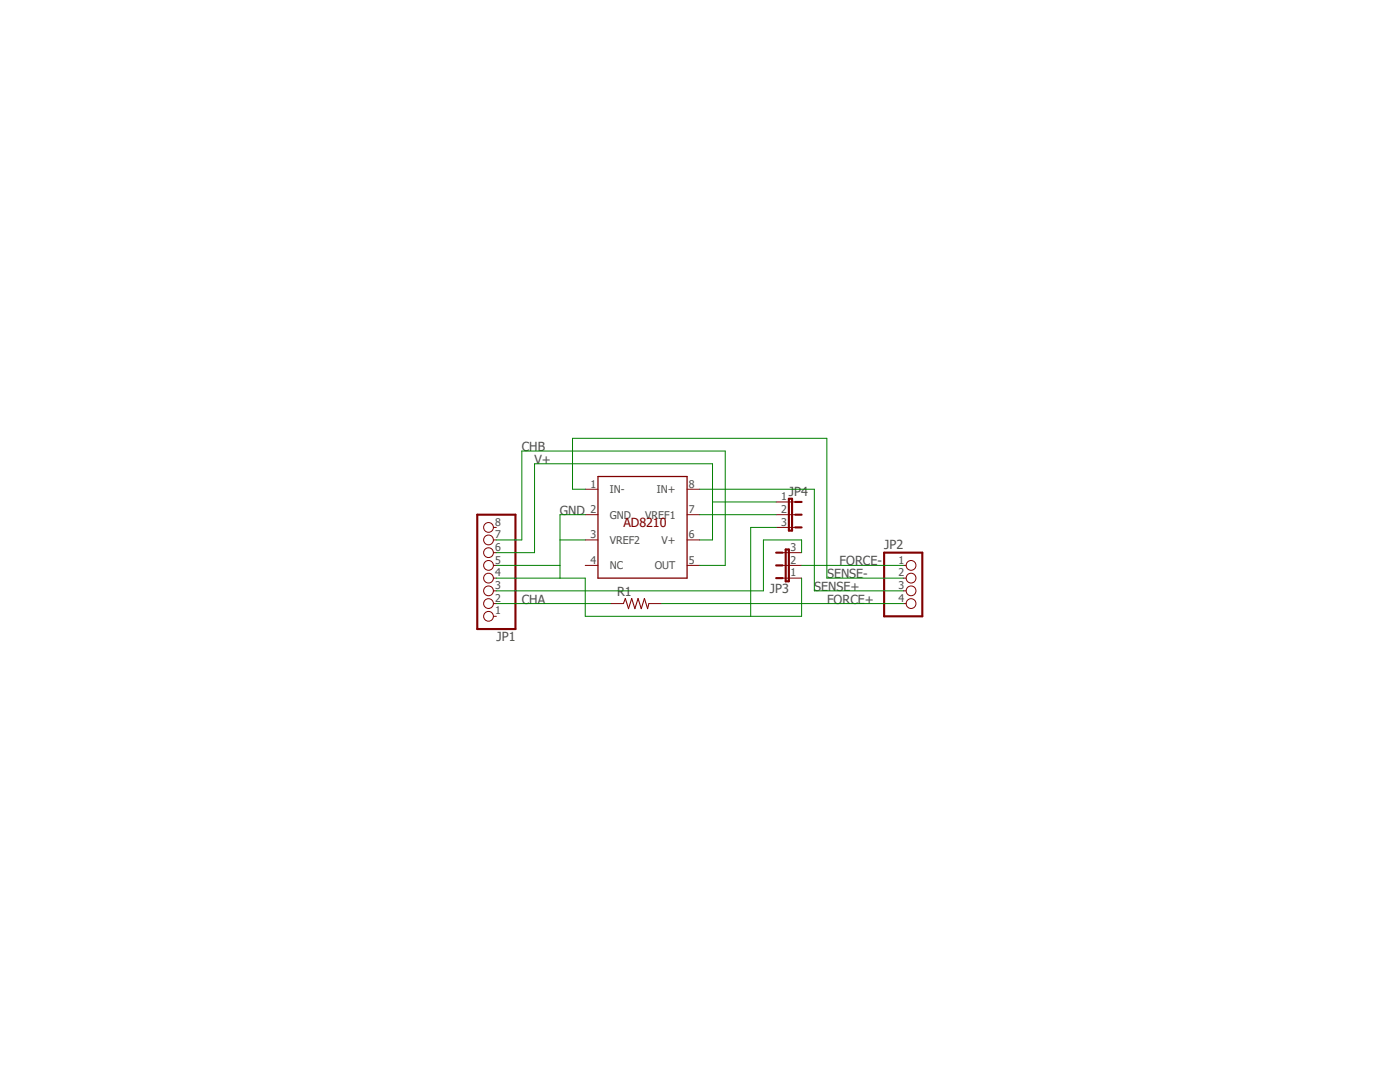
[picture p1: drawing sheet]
<?xml version="1.0" encoding="utf-8"?>
<!DOCTYPE eagle SYSTEM "eagle.dtd">
<eagle version="7.7.0">
<drawing>
<settings>
<setting alwaysvectorfont="no"/>
<setting verticaltext="up"/>
</settings>
<grid distance="0.1" unitdist="inch" unit="inch" style="lines" multiple="1" display="no" altdistance="0.01" altunitdist="inch" altunit="inch"/>
<schematic xreflabel="%F%N/%S.%C%R" xrefpart="/%S.%C%R">
<libraries>
<library name="resistor">
<symbols>
<symbol name="R-US">
<wire x1="-2.54" y1="0" x2="-2.159" y2="1.016" width="0.2032" layer="94"/>
<wire x1="-2.159" y1="1.016" x2="-1.524" y2="-1.016" width="0.2032" layer="94"/>
<wire x1="-1.524" y1="-1.016" x2="-0.889" y2="1.016" width="0.2032" layer="94"/>
<wire x1="-0.889" y1="1.016" x2="-0.254" y2="-1.016" width="0.2032" layer="94"/>
<wire x1="-0.254" y1="-1.016" x2="0.381" y2="1.016" width="0.2032" layer="94"/>
<wire x1="0.381" y1="1.016" x2="1.016" y2="-1.016" width="0.2032" layer="94"/>
<wire x1="1.016" y1="-1.016" x2="1.651" y2="1.016" width="0.2032" layer="94"/>
<wire x1="1.651" y1="1.016" x2="2.286" y2="-1.016" width="0.2032" layer="94"/>
<wire x1="2.286" y1="-1.016" x2="2.54" y2="0" width="0.2032" layer="94"/>
<text x="-3.81" y="1.4986" size="1.778" layer="95">&gt;NAME</text>
<text x="-3.81" y="-3.302" size="1.778" layer="96">&gt;VALUE</text>
<pin name="2" x="5.08" y="0" visible="off" length="short" direction="pas" swaplevel="1" rot="R180"/>
<pin name="1" x="-5.08" y="0" visible="off" length="short" direction="pas" swaplevel="1"/>
</symbol>
</symbols>
<devicesets>
<deviceset name="R-US_" prefix="R" uservalue="yes">
<gates>
<gate name="G$1" symbol="R-US" x="0" y="0"/>
</gates>
<devices>
<device name="R0402" package="R0402">
<connects>
<connect gate="G$1" pin="1" pad="1"/>
<connect gate="G$1" pin="2" pad="2"/>
</connects>
<technologies>
<technology name=""/>
</technologies>
</device>
<device name="R0603" package="R0603">
<connects>
<connect gate="G$1" pin="1" pad="1"/>
<connect gate="G$1" pin="2" pad="2"/>
</connects>
<technologies>
<technology name=""/>
</technologies>
</device>
<device name="R0805" package="R0805">
<connects>
<connect gate="G$1" pin="1" pad="1"/>
<connect gate="G$1" pin="2" pad="2"/>
</connects>
<technologies>
<technology name=""/>
</technologies>
</device>
<device name="R0805W" package="R0805W">
<connects>
<connect gate="G$1" pin="1" pad="1"/>
<connect gate="G$1" pin="2" pad="2"/>
</connects>
<technologies>
<technology name=""/>
</technologies>
</device>
<device name="R1206" package="R1206">
<connects>
<connect gate="G$1" pin="1" pad="1"/>
<connect gate="G$1" pin="2" pad="2"/>
</connects>
<technologies>
<technology name=""/>
</technologies>
</device>
<device name="R1206W" package="R1206W">
<connects>
<connect gate="G$1" pin="1" pad="1"/>
<connect gate="G$1" pin="2" pad="2"/>
</connects>
<technologies>
<technology name=""/>
</technologies>
</device>
<device name="R1210" package="R1210">
<connects>
<connect gate="G$1" pin="1" pad="1"/>
<connect gate="G$1" pin="2" pad="2"/>
</connects>
<technologies>
<technology name=""/>
</technologies>
</device>
<device name="R1210W" package="R1210W">
<connects>
<connect gate="G$1" pin="1" pad="1"/>
<connect gate="G$1" pin="2" pad="2"/>
</connects>
<technologies>
<technology name=""/>
</technologies>
</device>
<device name="R2010" package="R2010">
<connects>
<connect gate="G$1" pin="1" pad="1"/>
<connect gate="G$1" pin="2" pad="2"/>
</connects>
<technologies>
<technology name=""/>
</technologies>
</device>
<device name="R2010W" package="R2010W">
<connects>
<connect gate="G$1" pin="1" pad="1"/>
<connect gate="G$1" pin="2" pad="2"/>
</connects>
<technologies>
<technology name=""/>
</technologies>
</device>
<device name="R2012" package="R2012">
<connects>
<connect gate="G$1" pin="1" pad="1"/>
<connect gate="G$1" pin="2" pad="2"/>
</connects>
<technologies>
<technology name=""/>
</technologies>
</device>
<device name="R2012W" package="R2012W">
<connects>
<connect gate="G$1" pin="1" pad="1"/>
<connect gate="G$1" pin="2" pad="2"/>
</connects>
<technologies>
<technology name=""/>
</technologies>
</device>
<device name="R2512" package="R2512">
<connects>
<connect gate="G$1" pin="1" pad="1"/>
<connect gate="G$1" pin="2" pad="2"/>
</connects>
<technologies>
<technology name=""/>
</technologies>
</device>
<device name="R2512W" package="R2512W">
<connects>
<connect gate="G$1" pin="1" pad="1"/>
<connect gate="G$1" pin="2" pad="2"/>
</connects>
<technologies>
<technology name=""/>
</technologies>
</device>
<device name="R3216" package="R3216">
<connects>
<connect gate="G$1" pin="1" pad="1"/>
<connect gate="G$1" pin="2" pad="2"/>
</connects>
<technologies>
<technology name=""/>
</technologies>
</device>
<device name="R3216W" package="R3216W">
<connects>
<connect gate="G$1" pin="1" pad="1"/>
<connect gate="G$1" pin="2" pad="2"/>
</connects>
<technologies>
<technology name=""/>
</technologies>
</device>
<device name="R3225" package="R3225">
<connects>
<connect gate="G$1" pin="1" pad="1"/>
<connect gate="G$1" pin="2" pad="2"/>
</connects>
<technologies>
<technology name=""/>
</technologies>
</device>
<device name="R3225W" package="R3225W">
<connects>
<connect gate="G$1" pin="1" pad="1"/>
<connect gate="G$1" pin="2" pad="2"/>
</connects>
<technologies>
<technology name=""/>
</technologies>
</device>
<device name="R5025" package="R5025">
<connects>
<connect gate="G$1" pin="1" pad="1"/>
<connect gate="G$1" pin="2" pad="2"/>
</connects>
<technologies>
<technology name=""/>
</technologies>
</device>
<device name="R5025W" package="R5025W">
<connects>
<connect gate="G$1" pin="1" pad="1"/>
<connect gate="G$1" pin="2" pad="2"/>
</connects>
<technologies>
<technology name=""/>
</technologies>
</device>
<device name="R6332" package="R6332">
<connects>
<connect gate="G$1" pin="1" pad="1"/>
<connect gate="G$1" pin="2" pad="2"/>
</connects>
<technologies>
<technology name=""/>
</technologies>
</device>
<device name="R6332W" package="R6332W">
<connects>
<connect gate="G$1" pin="1" pad="1"/>
<connect gate="G$1" pin="2" pad="2"/>
</connects>
<technologies>
<technology name=""/>
</technologies>
</device>
<device name="M0805" package="M0805">
<connects>
<connect gate="G$1" pin="1" pad="1"/>
<connect gate="G$1" pin="2" pad="2"/>
</connects>
<technologies>
<technology name=""/>
</technologies>
</device>
<device name="M1206" package="M1206">
<connects>
<connect gate="G$1" pin="1" pad="1"/>
<connect gate="G$1" pin="2" pad="2"/>
</connects>
<technologies>
<technology name=""/>
</technologies>
</device>
<device name="M1406" package="M1406">
<connects>
<connect gate="G$1" pin="1" pad="1"/>
<connect gate="G$1" pin="2" pad="2"/>
</connects>
<technologies>
<technology name=""/>
</technologies>
</device>
<device name="M2012" package="M2012">
<connects>
<connect gate="G$1" pin="1" pad="1"/>
<connect gate="G$1" pin="2" pad="2"/>
</connects>
<technologies>
<technology name=""/>
</technologies>
</device>
<device name="M2309" package="M2309">
<connects>
<connect gate="G$1" pin="1" pad="1"/>
<connect gate="G$1" pin="2" pad="2"/>
</connects>
<technologies>
<technology name=""/>
</technologies>
</device>
<device name="M3216" package="M3216">
<connects>
<connect gate="G$1" pin="1" pad="1"/>
<connect gate="G$1" pin="2" pad="2"/>
</connects>
<technologies>
<technology name=""/>
</technologies>
</device>
<device name="M3516" package="M3516">
<connects>
<connect gate="G$1" pin="1" pad="1"/>
<connect gate="G$1" pin="2" pad="2"/>
</connects>
<technologies>
<technology name=""/>
</technologies>
</device>
<device name="M5923" package="M5923">
<connects>
<connect gate="G$1" pin="1" pad="1"/>
<connect gate="G$1" pin="2" pad="2"/>
</connects>
<technologies>
<technology name=""/>
</technologies>
</device>
<device name="0204/5" package="0204/5">
<connects>
<connect gate="G$1" pin="1" pad="1"/>
<connect gate="G$1" pin="2" pad="2"/>
</connects>
<technologies>
<technology name=""/>
</technologies>
</device>
<device name="0204/7" package="0204/7">
<connects>
<connect gate="G$1" pin="1" pad="1"/>
<connect gate="G$1" pin="2" pad="2"/>
</connects>
<technologies>
<technology name=""/>
</technologies>
</device>
<device name="0207/10" package="0207/10">
<connects>
<connect gate="G$1" pin="1" pad="1"/>
<connect gate="G$1" pin="2" pad="2"/>
</connects>
<technologies>
<technology name=""/>
</technologies>
</device>
<device name="0207/12" package="0207/12">
<connects>
<connect gate="G$1" pin="1" pad="1"/>
<connect gate="G$1" pin="2" pad="2"/>
</connects>
<technologies>
<technology name=""/>
</technologies>
</device>
<device name="0207/15" package="0207/15">
<connects>
<connect gate="G$1" pin="1" pad="1"/>
<connect gate="G$1" pin="2" pad="2"/>
</connects>
<technologies>
<technology name=""/>
</technologies>
</device>
<device name="0207/2V" package="0207/2V">
<connects>
<connect gate="G$1" pin="1" pad="1"/>
<connect gate="G$1" pin="2" pad="2"/>
</connects>
<technologies>
<technology name=""/>
</technologies>
</device>
<device name="0207/5V" package="0207/5V">
<connects>
<connect gate="G$1" pin="1" pad="1"/>
<connect gate="G$1" pin="2" pad="2"/>
</connects>
<technologies>
<technology name=""/>
</technologies>
</device>
<device name="0207/7" package="0207/7">
<connects>
<connect gate="G$1" pin="1" pad="1"/>
<connect gate="G$1" pin="2" pad="2"/>
</connects>
<technologies>
<technology name=""/>
</technologies>
</device>
<device name="0309/10" package="0309/10">
<connects>
<connect gate="G$1" pin="1" pad="1"/>
<connect gate="G$1" pin="2" pad="2"/>
</connects>
<technologies>
<technology name=""/>
</technologies>
</device>
<device name="0309/12" package="0309/12">
<connects>
<connect gate="G$1" pin="1" pad="1"/>
<connect gate="G$1" pin="2" pad="2"/>
</connects>
<technologies>
<technology name=""/>
</technologies>
</device>
<device name="0411/12" package="0411/12">
<connects>
<connect gate="G$1" pin="1" pad="1"/>
<connect gate="G$1" pin="2" pad="2"/>
</connects>
<technologies>
<technology name=""/>
</technologies>
</device>
<device name="0411/15" package="0411/15">
<connects>
<connect gate="G$1" pin="1" pad="1"/>
<connect gate="G$1" pin="2" pad="2"/>
</connects>
<technologies>
<technology name=""/>
</technologies>
</device>
<device name="0411/3V" package="0411V">
<connects>
<connect gate="G$1" pin="1" pad="1"/>
<connect gate="G$1" pin="2" pad="2"/>
</connects>
<technologies>
<technology name=""/>
</technologies>
</device>
<device name="0414/15" package="0414/15">
<connects>
<connect gate="G$1" pin="1" pad="1"/>
<connect gate="G$1" pin="2" pad="2"/>
</connects>
<technologies>
<technology name=""/>
</technologies>
</device>
<device name="0414/5V" package="0414V">
<connects>
<connect gate="G$1" pin="1" pad="1"/>
<connect gate="G$1" pin="2" pad="2"/>
</connects>
<technologies>
<technology name=""/>
</technologies>
</device>
<device name="0617/17" package="0617/17">
<connects>
<connect gate="G$1" pin="1" pad="1"/>
<connect gate="G$1" pin="2" pad="2"/>
</connects>
<technologies>
<technology name=""/>
</technologies>
</device>
<device name="0617/22" package="0617/22">
<connects>
<connect gate="G$1" pin="1" pad="1"/>
<connect gate="G$1" pin="2" pad="2"/>
</connects>
<technologies>
<technology name=""/>
</technologies>
</device>
<device name="0617/5V" package="0617V">
<connects>
<connect gate="G$1" pin="1" pad="1"/>
<connect gate="G$1" pin="2" pad="2"/>
</connects>
<technologies>
<technology name=""/>
</technologies>
</device>
<device name="0922/22" package="0922/22">
<connects>
<connect gate="G$1" pin="1" pad="1"/>
<connect gate="G$1" pin="2" pad="2"/>
</connects>
<technologies>
<technology name=""/>
</technologies>
</device>
<device name="0613/5V" package="P0613V">
<connects>
<connect gate="G$1" pin="1" pad="1"/>
<connect gate="G$1" pin="2" pad="2"/>
</connects>
<technologies>
<technology name=""/>
</technologies>
</device>
<device name="0613/15" package="P0613/15">
<connects>
<connect gate="G$1" pin="1" pad="1"/>
<connect gate="G$1" pin="2" pad="2"/>
</connects>
<technologies>
<technology name=""/>
</technologies>
</device>
<device name="0817/22" package="P0817/22">
<connects>
<connect gate="G$1" pin="1" pad="1"/>
<connect gate="G$1" pin="2" pad="2"/>
</connects>
<technologies>
<technology name=""/>
</technologies>
</device>
<device name="0817/7V" package="P0817V">
<connects>
<connect gate="G$1" pin="1" pad="1"/>
<connect gate="G$1" pin="2" pad="2"/>
</connects>
<technologies>
<technology name=""/>
</technologies>
</device>
<device name="V234/12" package="V234/12">
<connects>
<connect gate="G$1" pin="1" pad="1"/>
<connect gate="G$1" pin="2" pad="2"/>
</connects>
<technologies>
<technology name=""/>
</technologies>
</device>
<device name="V235/17" package="V235/17">
<connects>
<connect gate="G$1" pin="1" pad="1"/>
<connect gate="G$1" pin="2" pad="2"/>
</connects>
<technologies>
<technology name=""/>
</technologies>
</device>
<device name="V526-0" package="V526-0">
<connects>
<connect gate="G$1" pin="1" pad="1"/>
<connect gate="G$1" pin="2" pad="2"/>
</connects>
<technologies>
<technology name=""/>
</technologies>
</device>
<device name="MELF0102AX" package="MINI_MELF-0102AX">
<connects>
<connect gate="G$1" pin="1" pad="1"/>
<connect gate="G$1" pin="2" pad="2"/>
</connects>
<technologies>
<technology name=""/>
</technologies>
</device>
<device name="0922V" package="0922V">
<connects>
<connect gate="G$1" pin="1" pad="1"/>
<connect gate="G$1" pin="2" pad="2"/>
</connects>
<technologies>
<technology name=""/>
</technologies>
</device>
<device name="MELF0102R" package="MINI_MELF-0102R">
<connects>
<connect gate="G$1" pin="1" pad="1"/>
<connect gate="G$1" pin="2" pad="2"/>
</connects>
<technologies>
<technology name=""/>
</technologies>
</device>
<device name="MELF0102W" package="MINI_MELF-0102W">
<connects>
<connect gate="G$1" pin="1" pad="1"/>
<connect gate="G$1" pin="2" pad="2"/>
</connects>
<technologies>
<technology name=""/>
</technologies>
</device>
<device name="MELF0204R" package="MINI_MELF-0204R">
<connects>
<connect gate="G$1" pin="1" pad="1"/>
<connect gate="G$1" pin="2" pad="2"/>
</connects>
<technologies>
<technology name=""/>
</technologies>
</device>
<device name="MELF0204W" package="MINI_MELF-0204W">
<connects>
<connect gate="G$1" pin="1" pad="1"/>
<connect gate="G$1" pin="2" pad="2"/>
</connects>
<technologies>
<technology name=""/>
</technologies>
</device>
<device name="MELF0207R" package="MINI_MELF-0207R">
<connects>
<connect gate="G$1" pin="1" pad="1"/>
<connect gate="G$1" pin="2" pad="2"/>
</connects>
<technologies>
<technology name=""/>
</technologies>
</device>
<device name="MELF0207W" package="MINI_MELF-0207W">
<connects>
<connect gate="G$1" pin="1" pad="1"/>
<connect gate="G$1" pin="2" pad="2"/>
</connects>
<technologies>
<technology name=""/>
</technologies>
</device>
<device name="RDH/15" package="RDH/15">
<connects>
<connect gate="G$1" pin="1" pad="1"/>
<connect gate="G$1" pin="2" pad="2"/>
</connects>
<technologies>
<technology name=""/>
</technologies>
</device>
<device name="0204/2V" package="0204V">
<connects>
<connect gate="G$1" pin="1" pad="1"/>
<connect gate="G$1" pin="2" pad="2"/>
</connects>
<technologies>
<technology name=""/>
</technologies>
</device>
<device name="0309/V" package="0309V">
<connects>
<connect gate="G$1" pin="1" pad="1"/>
<connect gate="G$1" pin="2" pad="2"/>
</connects>
<technologies>
<technology name=""/>
</technologies>
</device>
<device name="R0201" package="R0201">
<connects>
<connect gate="G$1" pin="1" pad="1"/>
<connect gate="G$1" pin="2" pad="2"/>
</connects>
<technologies>
<technology name=""/>
</technologies>
</device>
<device name="VMTA55" package="VMTA55">
<connects>
<connect gate="G$1" pin="1" pad="1"/>
<connect gate="G$1" pin="2" pad="2"/>
</connects>
<technologies>
<technology name=""/>
</technologies>
</device>
<device name="VMTB60" package="VMTB60">
<connects>
<connect gate="G$1" pin="1" pad="1"/>
<connect gate="G$1" pin="2" pad="2"/>
</connects>
<technologies>
<technology name=""/>
</technologies>
</device>
<device name="VTA52" package="VTA52">
<connects>
<connect gate="G$1" pin="1" pad="1"/>
<connect gate="G$1" pin="2" pad="2"/>
</connects>
<technologies>
<technology name=""/>
</technologies>
</device>
<device name="VTA53" package="VTA53">
<connects>
<connect gate="G$1" pin="1" pad="1"/>
<connect gate="G$1" pin="2" pad="2"/>
</connects>
<technologies>
<technology name=""/>
</technologies>
</device>
<device name="VTA54" package="VTA54">
<connects>
<connect gate="G$1" pin="1" pad="1"/>
<connect gate="G$1" pin="2" pad="2"/>
</connects>
<technologies>
<technology name=""/>
</technologies>
</device>
<device name="VTA55" package="VTA55">
<connects>
<connect gate="G$1" pin="1" pad="1"/>
<connect gate="G$1" pin="2" pad="2"/>
</connects>
<technologies>
<technology name=""/>
</technologies>
</device>
<device name="VTA56" package="VTA56">
<connects>
<connect gate="G$1" pin="1" pad="1"/>
<connect gate="G$1" pin="2" pad="2"/>
</connects>
<technologies>
<technology name=""/>
</technologies>
</device>
<device name="R4527" package="R4527">
<connects>
<connect gate="G$1" pin="1" pad="1"/>
<connect gate="G$1" pin="2" pad="2"/>
</connects>
<technologies>
<technology name=""/>
</technologies>
</device>
<device name="WSC0001" package="WSC0001">
<connects>
<connect gate="G$1" pin="1" pad="1"/>
<connect gate="G$1" pin="2" pad="2"/>
</connects>
<technologies>
<technology name=""/>
</technologies>
</device>
<device name="WSC0002" package="WSC0002">
<connects>
<connect gate="G$1" pin="1" pad="1"/>
<connect gate="G$1" pin="2" pad="2"/>
</connects>
<technologies>
<technology name=""/>
</technologies>
</device>
<device name="WSC01/2" package="WSC01/2">
<connects>
<connect gate="G$1" pin="1" pad="1"/>
<connect gate="G$1" pin="2" pad="2"/>
</connects>
<technologies>
<technology name=""/>
</technologies>
</device>
<device name="WSC2515" package="WSC2515">
<connects>
<connect gate="G$1" pin="1" pad="1"/>
<connect gate="G$1" pin="2" pad="2"/>
</connects>
<technologies>
<technology name=""/>
</technologies>
</device>
<device name="WSC4527" package="WSC4527">
<connects>
<connect gate="G$1" pin="1" pad="1"/>
<connect gate="G$1" pin="2" pad="2"/>
</connects>
<technologies>
<technology name=""/>
</technologies>
</device>
<device name="WSC6927" package="WSC6927">
<connects>
<connect gate="G$1" pin="1" pad="1"/>
<connect gate="G$1" pin="2" pad="2"/>
</connects>
<technologies>
<technology name=""/>
</technologies>
</device>
<device name="R1218" package="R1218">
<connects>
<connect gate="G$1" pin="1" pad="1"/>
<connect gate="G$1" pin="2" pad="2"/>
</connects>
<technologies>
<technology name=""/>
</technologies>
</device>
<device name="1812X7R" package="1812X7R">
<connects>
<connect gate="G$1" pin="1" pad="1"/>
<connect gate="G$1" pin="2" pad="2"/>
</connects>
<technologies>
<technology name=""/>
</technologies>
</device>
<device name="01005" package="R01005">
<connects>
<connect gate="G$1" pin="1" pad="1"/>
<connect gate="G$1" pin="2" pad="2"/>
</connects>
<technologies>
<technology name=""/>
</technologies>
</device>
</devices>
</deviceset>
</devicesets>
</library>
<library name="pinhead">
<symbols>
<symbol name="PINHD8">
<wire x1="-6.35" y1="-10.16" x2="1.27" y2="-10.16" width="0.4064" layer="94"/>
<wire x1="1.27" y1="-10.16" x2="1.27" y2="12.7" width="0.4064" layer="94"/>
<wire x1="1.27" y1="12.7" x2="-6.35" y2="12.7" width="0.4064" layer="94"/>
<wire x1="-6.35" y1="12.7" x2="-6.35" y2="-10.16" width="0.4064" layer="94"/>
<text x="-6.35" y="13.335" size="1.778" layer="95">&gt;NAME</text>
<text x="-6.35" y="-12.7" size="1.778" layer="96">&gt;VALUE</text>
<pin name="1" x="-2.54" y="10.16" visible="pad" length="short" direction="pas" function="dot"/>
<pin name="2" x="-2.54" y="7.62" visible="pad" length="short" direction="pas" function="dot"/>
<pin name="3" x="-2.54" y="5.08" visible="pad" length="short" direction="pas" function="dot"/>
<pin name="4" x="-2.54" y="2.54" visible="pad" length="short" direction="pas" function="dot"/>
<pin name="5" x="-2.54" y="0" visible="pad" length="short" direction="pas" function="dot"/>
<pin name="6" x="-2.54" y="-2.54" visible="pad" length="short" direction="pas" function="dot"/>
<pin name="7" x="-2.54" y="-5.08" visible="pad" length="short" direction="pas" function="dot"/>
<pin name="8" x="-2.54" y="-7.62" visible="pad" length="short" direction="pas" function="dot"/>
</symbol>
<symbol name="PINHD4">
<wire x1="-6.35" y1="-5.08" x2="1.27" y2="-5.08" width="0.4064" layer="94"/>
<wire x1="1.27" y1="-5.08" x2="1.27" y2="7.62" width="0.4064" layer="94"/>
<wire x1="1.27" y1="7.62" x2="-6.35" y2="7.62" width="0.4064" layer="94"/>
<wire x1="-6.35" y1="7.62" x2="-6.35" y2="-5.08" width="0.4064" layer="94"/>
<text x="-6.35" y="8.255" size="1.778" layer="95">&gt;NAME</text>
<text x="-6.35" y="-7.62" size="1.778" layer="96">&gt;VALUE</text>
<pin name="1" x="-2.54" y="5.08" visible="pad" length="short" direction="pas" function="dot"/>
<pin name="2" x="-2.54" y="2.54" visible="pad" length="short" direction="pas" function="dot"/>
<pin name="3" x="-2.54" y="0" visible="pad" length="short" direction="pas" function="dot"/>
<pin name="4" x="-2.54" y="-2.54" visible="pad" length="short" direction="pas" function="dot"/>
</symbol>
</symbols>
<devicesets>
<deviceset name="PINHD-1X8" prefix="JP" uservalue="yes">
<gates>
<gate name="A" symbol="PINHD8" x="0" y="0"/>
</gates>
<devices>
<device name="" package="1X08">
<connects>
<connect gate="A" pin="1" pad="1"/>
<connect gate="A" pin="2" pad="2"/>
<connect gate="A" pin="3" pad="3"/>
<connect gate="A" pin="4" pad="4"/>
<connect gate="A" pin="5" pad="5"/>
<connect gate="A" pin="6" pad="6"/>
<connect gate="A" pin="7" pad="7"/>
<connect gate="A" pin="8" pad="8"/>
</connects>
<technologies>
<technology name=""/>
</technologies>
</device>
<device name="/90" package="1X08/90">
<connects>
<connect gate="A" pin="1" pad="1"/>
<connect gate="A" pin="2" pad="2"/>
<connect gate="A" pin="3" pad="3"/>
<connect gate="A" pin="4" pad="4"/>
<connect gate="A" pin="5" pad="5"/>
<connect gate="A" pin="6" pad="6"/>
<connect gate="A" pin="7" pad="7"/>
<connect gate="A" pin="8" pad="8"/>
</connects>
<technologies>
<technology name=""/>
</technologies>
</device>
</devices>
</deviceset>
<deviceset name="PINHD-1X4" prefix="JP" uservalue="yes">
<gates>
<gate name="A" symbol="PINHD4" x="0" y="0"/>
</gates>
<devices>
<device name="" package="1X04">
<connects>
<connect gate="A" pin="1" pad="1"/>
<connect gate="A" pin="2" pad="2"/>
<connect gate="A" pin="3" pad="3"/>
<connect gate="A" pin="4" pad="4"/>
</connects>
<technologies>
<technology name=""/>
</technologies>
</device>
<device name="/90" package="1X04/90">
<connects>
<connect gate="A" pin="1" pad="1"/>
<connect gate="A" pin="2" pad="2"/>
<connect gate="A" pin="3" pad="3"/>
<connect gate="A" pin="4" pad="4"/>
</connects>
<technologies>
<technology name=""/>
</technologies>
</device>
</devices>
</deviceset>
</devicesets>
</library>
<library name="analog-devices">
<symbols>
<symbol name="AD8210">
<wire x1="0" y1="0" x2="0" y2="20.32" width="0.254" layer="94"/>
<wire x1="0" y1="20.32" x2="17.78" y2="20.32" width="0.254" layer="94"/>
<wire x1="17.78" y1="20.32" x2="17.78" y2="0" width="0.254" layer="94"/>
<wire x1="17.78" y1="0" x2="0" y2="0" width="0.254" layer="94"/>
<pin name="IN-" x="-2.54" y="17.78" length="short"/>
<pin name="GND" x="-2.54" y="12.7" length="short"/>
<pin name="VREF2" x="-2.54" y="7.62" length="short"/>
<pin name="NC" x="-2.54" y="2.54" length="short"/>
<pin name="OUT" x="20.32" y="2.54" length="short" rot="R180"/>
<pin name="V+" x="20.32" y="7.62" length="short" rot="R180"/>
<pin name="VREF1" x="20.32" y="12.7" length="short" rot="R180"/>
<pin name="IN+" x="20.32" y="17.78" length="short" rot="R180"/>
<text x="5.08" y="10.16" size="1.778" layer="94">AD8210</text>
</symbol>
</symbols>
<devicesets>
<deviceset name="AD8210" uservalue="yes">
<gates>
<gate name="G$1" symbol="AD8210" x="0" y="0"/>
</gates>
<devices>
<device name="" package="SO8">
<connects>
<connect gate="G$1" pin="GND" pad="2"/>
<connect gate="G$1" pin="IN+" pad="8"/>
<connect gate="G$1" pin="IN-" pad="1"/>
<connect gate="G$1" pin="NC" pad="4"/>
<connect gate="G$1" pin="OUT" pad="5"/>
<connect gate="G$1" pin="V+" pad="6"/>
<connect gate="G$1" pin="VREF1" pad="7"/>
<connect gate="G$1" pin="VREF2" pad="3"/>
</connects>
<technologies>
<technology name=""/>
</technologies>
</device>
</devices>
</deviceset>
</devicesets>
</library>
<library name="jumper">
<symbols>
<symbol name="JP3E">
<wire x1="2.54" y1="0" x2="2.54" y2="1.27" width="0.1524" layer="94"/>
<wire x1="0" y1="0" x2="0" y2="1.27" width="0.1524" layer="94"/>
<wire x1="-2.54" y1="0" x2="-2.54" y2="1.27" width="0.1524" layer="94"/>
<wire x1="2.54" y1="2.54" x2="2.54" y2="1.27" width="0.4064" layer="94"/>
<wire x1="0" y1="2.54" x2="0" y2="1.27" width="0.4064" layer="94"/>
<wire x1="-2.54" y1="2.54" x2="-2.54" y2="1.27" width="0.4064" layer="94"/>
<wire x1="-3.175" y1="0" x2="3.175" y2="0" width="0.4064" layer="94"/>
<wire x1="3.175" y1="0" x2="3.175" y2="0.635" width="0.4064" layer="94"/>
<wire x1="3.175" y1="0.635" x2="-3.175" y2="0.635" width="0.4064" layer="94"/>
<wire x1="-3.175" y1="0.635" x2="-3.175" y2="0" width="0.4064" layer="94"/>
<text x="-3.81" y="0" size="1.778" layer="95" rot="R90">&gt;NAME</text>
<text x="5.715" y="0" size="1.778" layer="96" rot="R90">&gt;VALUE</text>
<pin name="1" x="-2.54" y="-2.54" visible="pad" length="short" direction="pas" rot="R90"/>
<pin name="2" x="0" y="-2.54" visible="pad" length="short" direction="pas" rot="R90"/>
<pin name="3" x="2.54" y="-2.54" visible="pad" length="short" direction="pas" rot="R90"/>
</symbol>
</symbols>
<devicesets>
<deviceset name="JP2E" prefix="JP" uservalue="yes">
<gates>
<gate name="1" symbol="JP3E" x="0" y="0"/>
</gates>
<devices>
<device name="" package="JP2">
<connects>
<connect gate="1" pin="1" pad="1"/>
<connect gate="1" pin="2" pad="2"/>
<connect gate="1" pin="3" pad="3"/>
</connects>
<technologies>
<technology name=""/>
</technologies>
</device>
</devices>
</deviceset>
</devicesets>
</library>
</libraries>
<attributes>
</attributes>
<variantdefs>
</variantdefs>
<classes>
<class number="0" name="default" width="0" drill="0">
</class>
</classes>
<parts>
<part name="R1" library="resistor" deviceset="R-US_" device="0207/10"/>
<part name="JP1" library="pinhead" deviceset="PINHD-1X8" device=""/>
<part name="JP2" library="pinhead" deviceset="PINHD-1X4" device=""/>
<part name="U1" library="analog-devices" deviceset="AD8210" device=""/>
<part name="JP3" library="jumper" deviceset="JP2E" device=""/>
<part name="JP4" library="jumper" deviceset="JP2E" device=""/>
</parts>
<sheets>
<sheet>
<plain>
</plain>
<instances>
<instance part="R1" gate="G$1" x="40.64" y="17.78"/>
<instance part="JP1" gate="A" x="10.16" y="25.4" rot="R180"/>
<instance part="JP2" gate="A" x="96.52" y="20.32"/>
<instance part="U1" gate="G$1" x="33.02" y="22.86"/>
<instance part="JP3" gate="1" x="71.12" y="25.4" rot="R90"/>
<instance part="JP4" gate="1" x="71.12" y="35.56" rot="R270"/>
</instances>
<busses>
</busses>
<nets>
<net name="CHA" class="0">
<segment>
<pinref part="JP1" gate="A" pin="2"/>
<pinref part="R1" gate="G$1" pin="1"/>
<wire x1="12.7" y1="17.78" x2="35.56" y2="17.78" width="0.1524" layer="91"/>
<label x="17.78" y="17.78" size="1.778" layer="95"/>
</segment>
</net>
<net name="FORCE+" class="0">
<segment>
<pinref part="R1" gate="G$1" pin="2"/>
<pinref part="JP2" gate="A" pin="4"/>
<wire x1="45.72" y1="17.78" x2="93.98" y2="17.78" width="0.1524" layer="91"/>
<label x="78.74" y="17.78" size="1.778" layer="95"/>
</segment>
</net>
<net name="GND" class="0">
<segment>
<pinref part="JP1" gate="A" pin="4"/>
<wire x1="12.7" y1="22.86" x2="25.4" y2="22.86" width="0.1524" layer="91"/>
<wire x1="25.4" y1="22.86" x2="25.4" y2="25.4" width="0.1524" layer="91"/>
<pinref part="U1" gate="G$1" pin="GND"/>
<wire x1="25.4" y1="25.4" x2="25.4" y2="30.48" width="0.1524" layer="91"/>
<wire x1="25.4" y1="30.48" x2="25.4" y2="35.56" width="0.1524" layer="91"/>
<wire x1="25.4" y1="35.56" x2="30.48" y2="35.56" width="0.1524" layer="91"/>
<pinref part="JP1" gate="A" pin="5"/>
<wire x1="12.7" y1="25.4" x2="25.4" y2="25.4" width="0.1524" layer="91"/>
<pinref part="U1" gate="G$1" pin="VREF2"/>
<wire x1="30.48" y1="30.48" x2="25.4" y2="30.48" width="0.1524" layer="91"/>
<wire x1="25.4" y1="22.86" x2="30.48" y2="22.86" width="0.1524" layer="91"/>
<wire x1="30.48" y1="22.86" x2="30.48" y2="15.24" width="0.1524" layer="91"/>
<wire x1="30.48" y1="15.24" x2="63.5" y2="15.24" width="0.1524" layer="91"/>
<pinref part="JP3" gate="1" pin="1"/>
<wire x1="63.5" y1="15.24" x2="73.66" y2="15.24" width="0.1524" layer="91"/>
<wire x1="73.66" y1="15.24" x2="73.66" y2="22.86" width="0.1524" layer="91"/>
<pinref part="JP4" gate="1" pin="3"/>
<wire x1="68.58" y1="33.02" x2="63.5" y2="33.02" width="0.1524" layer="91"/>
<wire x1="63.5" y1="33.02" x2="63.5" y2="15.24" width="0.1524" layer="91"/>
<label x="25.4" y="35.56" size="1.778" layer="95"/>
</segment>
</net>
<net name="V+" class="0">
<segment>
<pinref part="U1" gate="G$1" pin="V+"/>
<wire x1="53.34" y1="30.48" x2="55.88" y2="30.48" width="0.1524" layer="91"/>
<wire x1="55.88" y1="30.48" x2="55.88" y2="38.1" width="0.1524" layer="91"/>
<wire x1="55.88" y1="38.1" x2="55.88" y2="45.72" width="0.1524" layer="91"/>
<wire x1="55.88" y1="45.72" x2="20.32" y2="45.72" width="0.1524" layer="91"/>
<wire x1="20.32" y1="45.72" x2="20.32" y2="27.94" width="0.1524" layer="91"/>
<pinref part="JP1" gate="A" pin="6"/>
<wire x1="20.32" y1="27.94" x2="12.7" y2="27.94" width="0.1524" layer="91"/>
<pinref part="JP4" gate="1" pin="1"/>
<wire x1="68.58" y1="38.1" x2="55.88" y2="38.1" width="0.1524" layer="91"/>
<label x="20.32" y="45.72" size="1.778" layer="95"/>
</segment>
</net>
<net name="SENSE+" class="0">
<segment>
<pinref part="U1" gate="G$1" pin="IN+"/>
<wire x1="53.34" y1="40.64" x2="76.2" y2="40.64" width="0.1524" layer="91"/>
<wire x1="76.2" y1="40.64" x2="76.2" y2="20.32" width="0.1524" layer="91"/>
<pinref part="JP2" gate="A" pin="3"/>
<wire x1="76.2" y1="20.32" x2="93.98" y2="20.32" width="0.1524" layer="91"/>
<label x="76.2" y="20.32" size="1.778" layer="95"/>
</segment>
</net>
<net name="SENSE-" class="0">
<segment>
<pinref part="U1" gate="G$1" pin="IN-"/>
<wire x1="30.48" y1="40.64" x2="27.94" y2="40.64" width="0.1524" layer="91"/>
<wire x1="27.94" y1="40.64" x2="27.94" y2="50.8" width="0.1524" layer="91"/>
<wire x1="27.94" y1="50.8" x2="78.74" y2="50.8" width="0.1524" layer="91"/>
<wire x1="78.74" y1="50.8" x2="78.74" y2="22.86" width="0.1524" layer="91"/>
<pinref part="JP2" gate="A" pin="2"/>
<wire x1="78.74" y1="22.86" x2="93.98" y2="22.86" width="0.1524" layer="91"/>
<label x="78.74" y="22.86" size="1.778" layer="95"/>
</segment>
</net>
<net name="FORCE-" class="0">
<segment>
<pinref part="JP2" gate="A" pin="1"/>
<pinref part="JP3" gate="1" pin="2"/>
<wire x1="93.98" y1="25.4" x2="73.66" y2="25.4" width="0.1524" layer="91"/>
<label x="81.28" y="25.4" size="1.778" layer="95"/>
</segment>
</net>
<net name="N$9" class="0">
<segment>
<pinref part="JP3" gate="1" pin="3"/>
<wire x1="73.66" y1="27.94" x2="73.66" y2="30.48" width="0.1524" layer="91"/>
<wire x1="73.66" y1="30.48" x2="66.04" y2="30.48" width="0.1524" layer="91"/>
<wire x1="66.04" y1="30.48" x2="66.04" y2="20.32" width="0.1524" layer="91"/>
<pinref part="JP1" gate="A" pin="3"/>
<wire x1="66.04" y1="20.32" x2="12.7" y2="20.32" width="0.1524" layer="91"/>
</segment>
</net>
<net name="N$10" class="0">
<segment>
<pinref part="U1" gate="G$1" pin="VREF1"/>
<pinref part="JP4" gate="1" pin="2"/>
<wire x1="53.34" y1="35.56" x2="68.58" y2="35.56" width="0.1524" layer="91"/>
</segment>
</net>
<net name="CHB" class="0">
<segment>
<pinref part="U1" gate="G$1" pin="OUT"/>
<wire x1="53.34" y1="25.4" x2="58.42" y2="25.4" width="0.1524" layer="91"/>
<wire x1="58.42" y1="25.4" x2="58.42" y2="48.26" width="0.1524" layer="91"/>
<wire x1="58.42" y1="48.26" x2="17.78" y2="48.26" width="0.1524" layer="91"/>
<wire x1="17.78" y1="48.26" x2="17.78" y2="30.48" width="0.1524" layer="91"/>
<pinref part="JP1" gate="A" pin="7"/>
<wire x1="17.78" y1="30.48" x2="12.7" y2="30.48" width="0.1524" layer="91"/>
<label x="17.78" y="48.26" size="1.778" layer="95"/>
</segment>
</net>
</nets>
</sheet>
</sheets>
</schematic>
</drawing>
</eagle>
